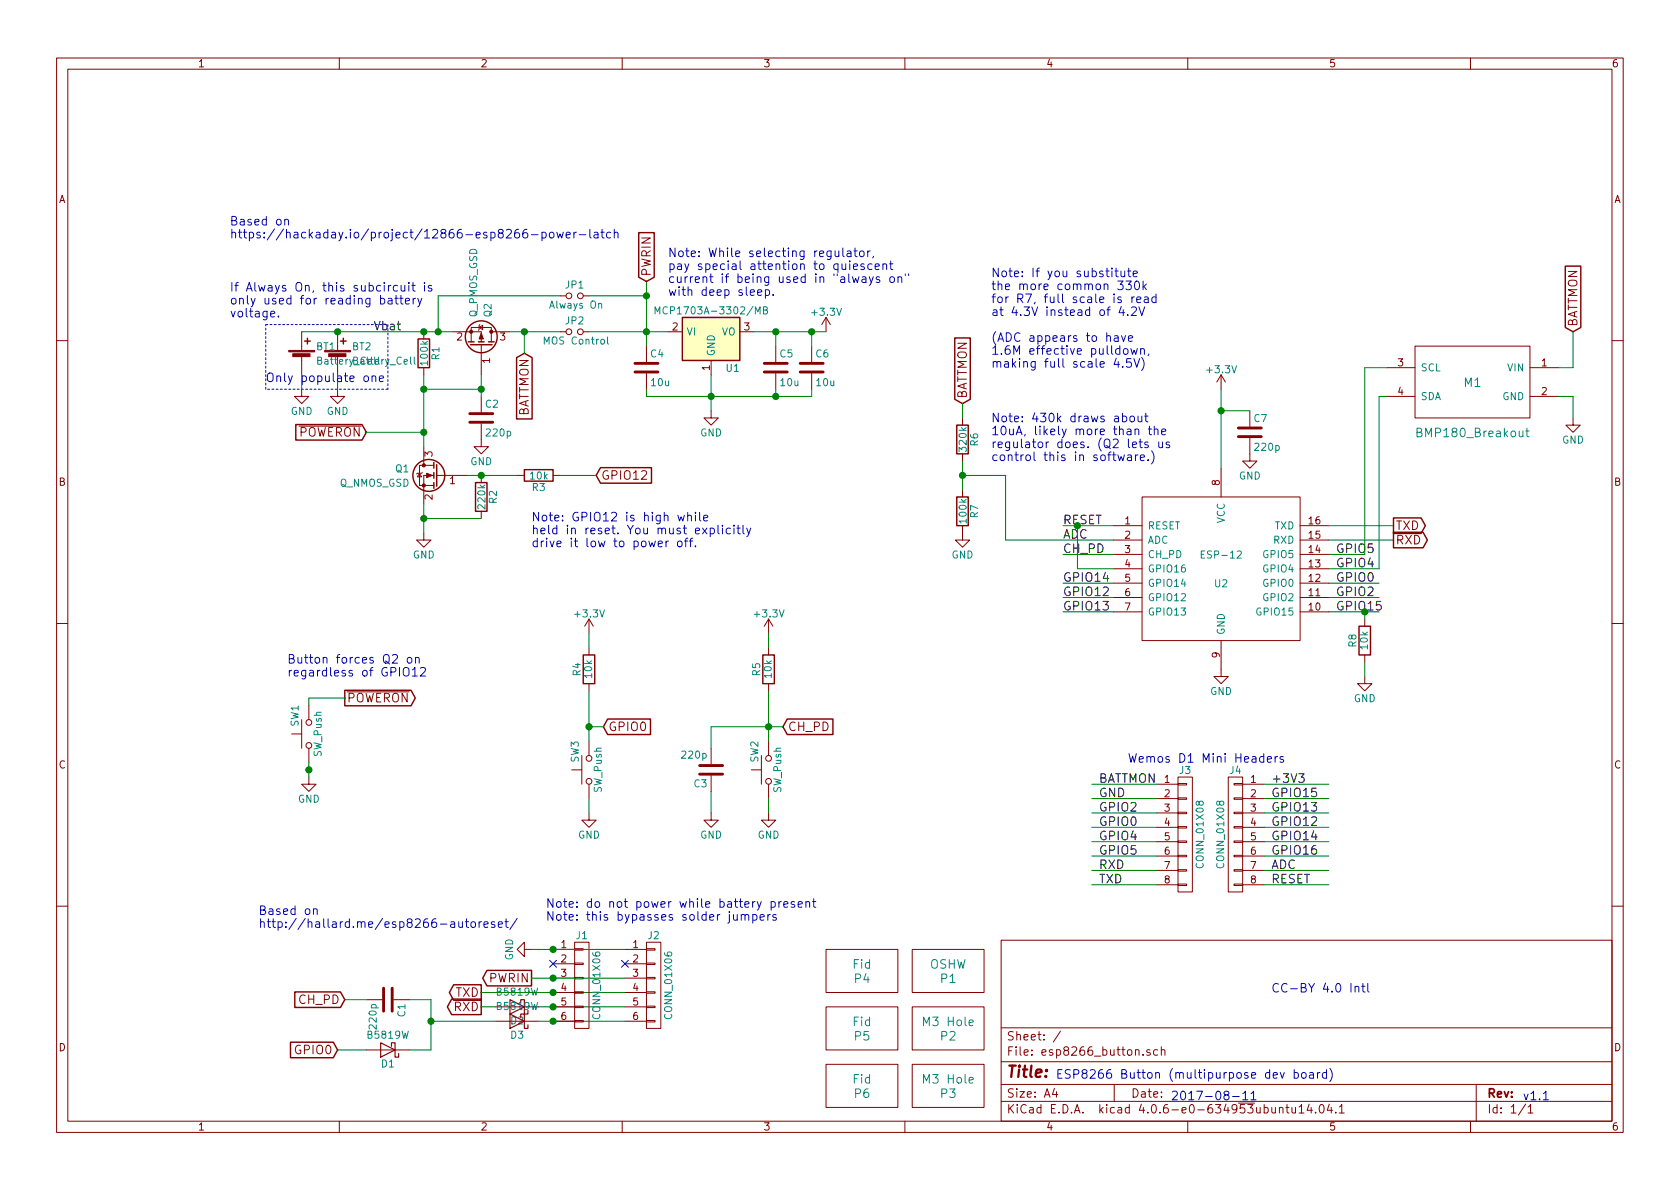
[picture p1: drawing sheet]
EESchema Schematic File Version 2
LIBS:power
LIBS:device
LIBS:transistors
LIBS:conn
LIBS:linear
LIBS:regul
LIBS:74xx
LIBS:cmos4000
LIBS:adc-dac
LIBS:memory
LIBS:xilinx
LIBS:microcontrollers
LIBS:dsp
LIBS:microchip
LIBS:analog_switches
LIBS:motorola
LIBS:texas
LIBS:intel
LIBS:audio
LIBS:interface
LIBS:digital-audio
LIBS:philips
LIBS:display
LIBS:cypress
LIBS:siliconi
LIBS:opto
LIBS:atmel
LIBS:contrib
LIBS:valves
LIBS:switches
LIBS:zeropin
LIBS:esp8266
LIBS:bmp180_breakout
LIBS:esp8266_button-cache
EELAYER 25 0
EELAYER END
$Descr A4 11693 8268
encoding utf-8
Sheet 1 1
Title ""
Date ""
Rev ""
Comp ""
Comment1 ""
Comment2 ""
Comment3 ""
Comment4 ""
$EndDescr
$Comp
L MCP1703A-3302/MB U1
U 1 1
P 4950 2300
F 0 "U1" H 5100 2050 50  0000 C CNN
F 1 "MCP1703A-3302/MB" H 4950 2450 50  0000 C CNN
F 2 "TO_SOT_Packages_SMD:SOT-89-3_Handsoldering" H 5000 2550 50  0001 C CNN
F 3 "" H 4950 2250 50  0001 C CNN
	1    4950 2300
	1    0    0    -1  
$EndComp
$Comp
L C C4
U 1 1
P 4500 2550
F 0 "C4" H 4525 2650 50  0000 L CNN
F 1 "10u" H 4525 2450 50  0000 L CNN
F 2 "Capacitors_SMD_Round:C_1206" H 4538 2400 50  0001 C CNN
F 3 "" H 4500 2550 50  0001 C CNN
	1    4500 2550
	1    0    0    -1  
$EndComp
$Comp
L C C5
U 1 1
P 5400 2550
F 0 "C5" H 5425 2650 50  0000 L CNN
F 1 "10u" H 5425 2450 50  0000 L CNN
F 2 "Capacitors_SMD_Round:C_1206" H 5438 2400 50  0001 C CNN
F 3 "" H 5400 2550 50  0001 C CNN
	1    5400 2550
	1    0    0    -1  
$EndComp
$Comp
L GND #PWR01
U 1 1
P 4950 2850
F 0 "#PWR01" H 4950 2600 50  0001 C CNN
F 1 "GND" H 4950 2700 50  0000 C CNN
F 2 "" H 4950 2850 50  0001 C CNN
F 3 "" H 4950 2850 50  0001 C CNN
	1    4950 2850
	1    0    0    -1  
$EndComp
$Comp
L Battery_Cell BT2
U 1 1
P 2350 2500
F 0 "BT2" H 2450 2600 50  0000 L CNN
F 1 "Battery_Cell" H 2450 2500 50  0000 L CNN
F 2 "Connectors_JST:JST_PH_S2B-PH-SM4-TB_02x2.00mm_Angled" V 2350 2560 50  0001 C CNN
F 3 "" V 2350 2560 50  0001 C CNN
	1    2350 2500
	1    0    0    -1  
$EndComp
$Comp
L SW_Push SW1
U 1 1
P 2150 5100
F 0 "SW1" H 2200 5200 50  0000 L CNN
F 1 "SW_Push" H 2150 5040 50  0000 C CNN
F 2 "Buttons_Switches_THT:SW_PUSH_6mm" H 2150 5300 50  0001 C CNN
F 3 "" H 2150 5300 50  0001 C CNN
	1    2150 5100
	0    -1   -1   0   
$EndComp
Text Notes 1600 1650 0    60   ~ 0
Based on\nhttps://hackaday.io/project/12866-esp8266-power-latch
$Comp
L Q_NMOS_GSD Q1
U 1 1
P 3050 3300
F 0 "Q1" H 3250 3350 50  0000 L CNN
F 1 "Q_NMOS_GSD" H 3250 3250 50  0000 L CNN
F 2 "TO_SOT_Packages_SMD:SOT-23_Handsoldering" H 3250 3400 50  0001 C CNN
F 3 "" H 3050 3300 50  0001 C CNN
	1    3050 3300
	-1   0    0    -1  
$EndComp
$Comp
L GND #PWR02
U 1 1
P 2950 3700
F 0 "#PWR02" H 2950 3450 50  0001 C CNN
F 1 "GND" H 2950 3550 50  0000 C CNN
F 2 "" H 2950 3700 50  0001 C CNN
F 3 "" H 2950 3700 50  0001 C CNN
	1    2950 3700
	1    0    0    -1  
$EndComp
$Comp
L Q_PMOS_GSD Q2
U 1 1
P 3350 2400
F 0 "Q2" H 3550 2450 50  0000 L CNN
F 1 "Q_PMOS_GSD" H 3550 2350 50  0000 L CNN
F 2 "TO_SOT_Packages_SMD:SOT-23_Handsoldering" H 3550 2500 50  0001 C CNN
F 3 "" H 3350 2400 50  0001 C CNN
	1    3350 2400
	0    1    -1   0   
$EndComp
$Comp
L R R1
U 1 1
P 2950 2450
F 0 "R1" V 3030 2450 50  0000 C CNN
F 1 "100k" V 2950 2450 50  0000 C CNN
F 2 "Resistors_SMD:R_0805_HandSoldering" V 2880 2450 50  0001 C CNN
F 3 "" H 2950 2450 50  0001 C CNN
	1    2950 2450
	1    0    0    -1  
$EndComp
$Comp
L C C2
U 1 1
P 3350 2900
F 0 "C2" H 3375 3000 50  0000 L CNN
F 1 "220p" H 3375 2800 50  0000 L CNN
F 2 "Capacitors_SMD_Round:C_0805" H 3388 2750 50  0001 C CNN
F 3 "" H 3350 2900 50  0001 C CNN
	1    3350 2900
	1    0    0    -1  
$EndComp
$Comp
L GND #PWR03
U 1 1
P 3350 3050
F 0 "#PWR03" H 3350 2800 50  0001 C CNN
F 1 "GND" H 3350 2900 50  0000 C CNN
F 2 "" H 3350 3050 50  0001 C CNN
F 3 "" H 3350 3050 50  0001 C CNN
	1    3350 3050
	1    0    0    -1  
$EndComp
$Comp
L GND #PWR04
U 1 1
P 2350 2700
F 0 "#PWR04" H 2350 2450 50  0001 C CNN
F 1 "GND" H 2350 2550 50  0000 C CNN
F 2 "" H 2350 2700 50  0001 C CNN
F 3 "" H 2350 2700 50  0001 C CNN
	1    2350 2700
	1    0    0    -1  
$EndComp
$Comp
L R R2
U 1 1
P 3350 3450
F 0 "R2" V 3430 3450 50  0000 C CNN
F 1 "220k" V 3350 3450 50  0000 C CNN
F 2 "Resistors_SMD:R_0805_HandSoldering" V 3280 3450 50  0001 C CNN
F 3 "" H 3350 3450 50  0001 C CNN
	1    3350 3450
	1    0    0    -1  
$EndComp
Text GLabel 4150 3300 2    60   Input ~ 0
GPIO12
$Comp
L +3.3V #PWR05
U 1 1
P 5750 2300
F 0 "#PWR05" H 5750 2150 50  0001 C CNN
F 1 "+3.3V" H 5750 2440 50  0000 C CNN
F 2 "" H 5750 2300 50  0001 C CNN
F 3 "" H 5750 2300 50  0001 C CNN
	1    5750 2300
	1    0    0    -1  
$EndComp
$Comp
L C C7
U 1 1
P 8700 3000
F 0 "C7" H 8725 3100 50  0000 L CNN
F 1 "220p" H 8725 2900 50  0000 L CNN
F 2 "Capacitors_SMD_Round:C_0805" H 8738 2850 50  0001 C CNN
F 3 "" H 8700 3000 50  0001 C CNN
	1    8700 3000
	1    0    0    -1  
$EndComp
$Comp
L SW_Push SW3
U 1 1
P 4100 5350
F 0 "SW3" H 4150 5450 50  0000 L CNN
F 1 "SW_Push" H 4100 5290 50  0000 C CNN
F 2 "Buttons_Switches_SMD:SW_SPST_B3U-1000P" H 4100 5550 50  0001 C CNN
F 3 "" H 4100 5550 50  0001 C CNN
	1    4100 5350
	0    -1   -1   0   
$EndComp
$Comp
L SW_Push SW2
U 1 1
P 5350 5350
F 0 "SW2" H 5400 5450 50  0000 L CNN
F 1 "SW_Push" H 5350 5290 50  0000 C CNN
F 2 "Buttons_Switches_SMD:SW_SPST_B3U-1000P" H 5350 5550 50  0001 C CNN
F 3 "" H 5350 5550 50  0001 C CNN
	1    5350 5350
	0    -1   -1   0   
$EndComp
Text GLabel 4200 5050 2    60   Input ~ 0
GPIO0
$Comp
L GND #PWR06
U 1 1
P 4100 5650
F 0 "#PWR06" H 4100 5400 50  0001 C CNN
F 1 "GND" H 4100 5500 50  0000 C CNN
F 2 "" H 4100 5650 50  0001 C CNN
F 3 "" H 4100 5650 50  0001 C CNN
	1    4100 5650
	1    0    0    -1  
$EndComp
$Comp
L GND #PWR07
U 1 1
P 5350 5650
F 0 "#PWR07" H 5350 5400 50  0001 C CNN
F 1 "GND" H 5350 5500 50  0000 C CNN
F 2 "" H 5350 5650 50  0001 C CNN
F 3 "" H 5350 5650 50  0001 C CNN
	1    5350 5650
	1    0    0    -1  
$EndComp
$Comp
L GND #PWR08
U 1 1
P 8700 3150
F 0 "#PWR08" H 8700 2900 50  0001 C CNN
F 1 "GND" H 8700 3000 50  0000 C CNN
F 2 "" H 8700 3150 50  0001 C CNN
F 3 "" H 8700 3150 50  0001 C CNN
	1    8700 3150
	1    0    0    -1  
$EndComp
$Comp
L +3.3V #PWR09
U 1 1
P 8500 2700
F 0 "#PWR09" H 8500 2550 50  0001 C CNN
F 1 "+3.3V" H 8500 2840 50  0000 C CNN
F 2 "" H 8500 2700 50  0001 C CNN
F 3 "" H 8500 2700 50  0001 C CNN
	1    8500 2700
	1    0    0    -1  
$EndComp
$Comp
L GND #PWR010
U 1 1
P 8500 4650
F 0 "#PWR010" H 8500 4400 50  0001 C CNN
F 1 "GND" H 8500 4500 50  0000 C CNN
F 2 "" H 8500 4650 50  0001 C CNN
F 3 "" H 8500 4650 50  0001 C CNN
	1    8500 4650
	1    0    0    -1  
$EndComp
Text GLabel 3650 2450 3    60   Input ~ 0
BATTMON
$Comp
L R R6
U 1 1
P 6700 3050
F 0 "R6" V 6780 3050 50  0000 C CNN
F 1 "320k" V 6700 3050 50  0000 C CNN
F 2 "Resistors_SMD:R_0805_HandSoldering" V 6630 3050 50  0001 C CNN
F 3 "" H 6700 3050 50  0001 C CNN
	1    6700 3050
	1    0    0    -1  
$EndComp
$Comp
L R R7
U 1 1
P 6700 3550
F 0 "R7" V 6780 3550 50  0000 C CNN
F 1 "100k" V 6700 3550 50  0000 C CNN
F 2 "Resistors_SMD:R_0805_HandSoldering" V 6630 3550 50  0001 C CNN
F 3 "" H 6700 3550 50  0001 C CNN
	1    6700 3550
	1    0    0    -1  
$EndComp
$Comp
L GND #PWR011
U 1 1
P 6700 3700
F 0 "#PWR011" H 6700 3450 50  0001 C CNN
F 1 "GND" H 6700 3550 50  0000 C CNN
F 2 "" H 6700 3700 50  0001 C CNN
F 3 "" H 6700 3700 50  0001 C CNN
	1    6700 3700
	1    0    0    -1  
$EndComp
Text GLabel 6700 2800 1    60   Input ~ 0
BATTMON
$Comp
L R R3
U 1 1
P 3750 3300
F 0 "R3" V 3830 3300 50  0000 C CNN
F 1 "10k" V 3750 3300 50  0000 C CNN
F 2 "Resistors_SMD:R_0805_HandSoldering" V 3680 3300 50  0001 C CNN
F 3 "" H 3750 3300 50  0001 C CNN
	1    3750 3300
	0    1    1    0   
$EndComp
$Comp
L GND #PWR012
U 1 1
P 4950 5650
F 0 "#PWR012" H 4950 5400 50  0001 C CNN
F 1 "GND" H 4950 5500 50  0000 C CNN
F 2 "" H 4950 5650 50  0001 C CNN
F 3 "" H 4950 5650 50  0001 C CNN
	1    4950 5650
	1    0    0    -1  
$EndComp
Text GLabel 5450 5050 2    60   Input ~ 0
CH_PD
$Comp
L +3.3V #PWR013
U 1 1
P 4100 4400
F 0 "#PWR013" H 4100 4250 50  0001 C CNN
F 1 "+3.3V" H 4100 4540 50  0000 C CNN
F 2 "" H 4100 4400 50  0001 C CNN
F 3 "" H 4100 4400 50  0001 C CNN
	1    4100 4400
	1    0    0    -1  
$EndComp
Text Label 2600 2300 0    60   ~ 0
Vbat
$Comp
L SYMBOL P1
U 1 1
P 6600 6750
F 0 "P1" H 6600 6700 60  0000 C CNN
F 1 "OSHW" H 6600 6800 60  0000 C CNN
F 2 "Symbols:OSHW-Logo2_7.3x6mm_SilkScreen" H 6600 6750 60  0001 C CNN
F 3 "" H 6600 6750 60  0001 C CNN
	1    6600 6750
	1    0    0    -1  
$EndComp
Text GLabel 2550 3000 0    60   Input ~ 0
~POWERON
Text Notes 2000 4700 0    60   ~ 0
Button forces Q2 on\nregardless of GPIO12
$Comp
L GND #PWR014
U 1 1
P 2150 5400
F 0 "#PWR014" H 2150 5150 50  0001 C CNN
F 1 "GND" H 2150 5250 50  0000 C CNN
F 2 "" H 2150 5400 50  0001 C CNN
F 3 "" H 2150 5400 50  0001 C CNN
	1    2150 5400
	1    0    0    -1  
$EndComp
Text GLabel 2400 4850 2    60   Output ~ 0
~POWERON
Text Notes 1600 2200 0    60   ~ 0
If Always On, this subcircuit is\nonly used for reading battery\nvoltage.
$Comp
L BMP180_Breakout M1
U 1 1
P 10250 2650
F 0 "M1" H 10250 2650 60  0000 C CNN
F 1 "BMP180_Breakout" H 10250 2300 60  0000 C CNN
F 2 "Breakout_Modules:BMxx80" H 10250 2650 60  0001 C CNN
F 3 "" H 10250 2650 60  0001 C CNN
	1    10250 2650
	-1   0    0    -1  
$EndComp
$Comp
L ESP-12 U2
U 1 1
P 8500 3950
F 0 "U2" H 8500 3850 50  0000 C CNN
F 1 "ESP-12" H 8500 4050 50  0000 C CNN
F 2 "ESP8266:ESP-12E" H 8500 3950 50  0001 C CNN
F 3 "" H 8500 3950 50  0001 C CNN
	1    8500 3950
	1    0    0    -1  
$EndComp
$Comp
L GND #PWR015
U 1 1
P 10950 2900
F 0 "#PWR015" H 10950 2650 50  0001 C CNN
F 1 "GND" H 10950 2750 50  0000 C CNN
F 2 "" H 10950 2900 50  0001 C CNN
F 3 "" H 10950 2900 50  0001 C CNN
	1    10950 2900
	1    0    0    -1  
$EndComp
$Comp
L C C6
U 1 1
P 5650 2550
F 0 "C6" H 5675 2650 50  0000 L CNN
F 1 "10u" H 5675 2450 50  0000 L CNN
F 2 "Capacitors_SMD_Round:C_1206" H 5688 2400 50  0001 C CNN
F 3 "" H 5650 2550 50  0001 C CNN
	1    5650 2550
	1    0    0    -1  
$EndComp
Text Label 7400 3850 0    60   ~ 0
CH_PD
Text Label 7400 3650 0    60   ~ 0
RESET
Text Label 7400 4150 0    60   ~ 0
GPIO12
Text Label 7400 4250 0    60   ~ 0
GPIO13
Text Label 7400 4050 0    60   ~ 0
GPIO14
Text Label 7400 3750 0    60   ~ 0
ADC
Text Label 9300 3850 0    60   ~ 0
GPIO5
Text Label 9300 3950 0    60   ~ 0
GPIO4
Text Label 9300 4050 0    60   ~ 0
GPIO0
Text Label 9300 4150 0    60   ~ 0
GPIO2
Text Label 9300 4250 0    60   ~ 0
GPIO15
Text Notes 7850 5300 0    60   ~ 0
Wemos D1 Mini Headers
$Comp
L CONN_01X08 J3
U 1 1
P 8250 5800
F 0 "J3" H 8250 6250 50  0000 C CNN
F 1 "CONN_01X08" V 8350 5800 50  0000 C CNN
F 2 "Pin_Headers:Pin_Header_Straight_1x08_Pitch2.54mm" H 8250 5800 50  0001 C CNN
F 3 "" H 8250 5800 50  0001 C CNN
	1    8250 5800
	1    0    0    -1  
$EndComp
$Comp
L CONN_01X08 J4
U 1 1
P 8600 5800
F 0 "J4" H 8600 6250 50  0000 C CNN
F 1 "CONN_01X08" V 8700 5800 50  0000 C CNN
F 2 "Pin_Headers:Pin_Header_Straight_1x08_Pitch2.54mm" H 8600 5800 50  0001 C CNN
F 3 "" H 8600 5800 50  0001 C CNN
	1    8600 5800
	-1   0    0    -1  
$EndComp
Text Label 7650 5450 0    60   ~ 0
BATTMON
Text Label 7650 5550 0    60   ~ 0
GND
Text Label 7650 5650 0    60   ~ 0
GPIO2
Text Label 7650 5750 0    60   ~ 0
GPIO0
Text Label 7650 5850 0    60   ~ 0
GPIO4
Text Label 7650 5950 0    60   ~ 0
GPIO5
Text Label 7650 6050 0    60   ~ 0
RXD
Text Label 7650 6150 0    60   ~ 0
TXD
Text Label 8850 5550 0    60   ~ 0
GPIO15
Text Label 8850 5650 0    60   ~ 0
GPIO13
Text Label 8850 5750 0    60   ~ 0
GPIO12
Text Label 8850 5850 0    60   ~ 0
GPIO14
Text Label 8850 5950 0    60   ~ 0
GPIO16
Text Label 8850 6050 0    60   ~ 0
ADC
Text Label 8850 6150 0    60   ~ 0
RESET
Text Notes 6900 2550 0    60   ~ 0
Note: If you substitute\nthe more common 330k\nfor R7, full scale is read\nat 4.3V instead of 4.2V\n\n(ADC appears to have\n1.6M effective pulldown,\nmaking full scale 4.5V)
Text Notes 10600 7650 0    60   ~ 0
v1.1
Text Notes 8150 7650 0    60   ~ 0
2017-08-11
Text Notes 3700 3800 0    60   ~ 0
Note: GPIO12 is high while\nheld in reset. You must explicitly\ndrive it low to power off.
Text Notes 4650 2050 0    60   ~ 0
Note: While selecting regulator,\npay special attention to quiescent\ncurrent if being used in "always on"\nwith deep sleep.
Text Notes 8850 6900 0    60   ~ 0
CC-BY 4.0 Intl
Text Notes 7350 7500 0    60   ~ 0
ESP8266 Button (multipurpose dev board)
$Comp
L Jumper_NO_Small JP1
U 1 1
P 4000 2050
F 0 "JP1" H 4000 2130 50  0000 C CNN
F 1 "Always On" H 4010 1990 50  0000 C CNN
F 2 "SolderJumpers:SJ_1_NO" H 4000 2050 50  0001 C CNN
F 3 "" H 4000 2050 50  0001 C CNN
	1    4000 2050
	1    0    0    -1  
$EndComp
Wire Wire Line
	4500 2750 5650 2750
Wire Wire Line
	4950 2600 4950 2850
Connection ~ 4950 2750
Wire Wire Line
	4500 1950 4500 2400
Wire Wire Line
	5250 2300 5750 2300
Wire Wire Line
	5400 2300 5400 2400
Wire Wire Line
	2950 3500 2950 3700
Connection ~ 2950 3600
Wire Wire Line
	2950 3000 2550 3000
Wire Wire Line
	2950 2600 2950 3100
Connection ~ 2950 3000
Wire Wire Line
	2950 2700 3350 2700
Wire Wire Line
	3350 2600 3350 2750
Connection ~ 2950 2700
Connection ~ 3350 2700
Wire Wire Line
	2100 2300 3150 2300
Connection ~ 2950 2300
Wire Wire Line
	2350 2600 2350 2700
Connection ~ 4500 2300
Connection ~ 3350 3300
Connection ~ 5400 2300
Wire Wire Line
	5350 4800 5350 5150
Wire Wire Line
	4950 5050 5450 5050
Connection ~ 5350 5050
Wire Wire Line
	5350 5650 5350 5550
Wire Wire Line
	4100 5650 4100 5550
Wire Wire Line
	8500 2700 8500 3250
Wire Wire Line
	8700 2850 8500 2850
Connection ~ 8500 2850
Wire Wire Line
	6700 3200 6700 3400
Wire Wire Line
	6700 3300 7000 3300
Wire Wire Line
	7000 3300 7000 3750
Wire Wire Line
	7000 3750 7750 3750
Connection ~ 6700 3300
Wire Wire Line
	6700 2800 6700 2900
Wire Wire Line
	7400 3650 7750 3650
Wire Wire Line
	7400 3850 7750 3850
Wire Wire Line
	9250 4050 9600 4050
Wire Wire Line
	7400 4150 7750 4150
Wire Wire Line
	9250 3650 9700 3650
Wire Wire Line
	9250 3750 9700 3750
Wire Wire Line
	9250 4250 9600 4250
Wire Wire Line
	4950 5500 4950 5650
Wire Wire Line
	4200 5050 4100 5050
Wire Wire Line
	2950 3600 3350 3600
Wire Wire Line
	2150 5300 2150 5400
Wire Wire Line
	2150 4850 2400 4850
Wire Wire Line
	2150 4850 2150 4900
Connection ~ 2150 5350
Wire Wire Line
	3900 2050 3050 2050
Wire Wire Line
	3050 2050 3050 2300
Connection ~ 3050 2300
Wire Wire Line
	7750 3950 7500 3950
Wire Wire Line
	7500 3950 7500 3650
Connection ~ 7500 3650
Wire Wire Line
	9600 2750 9600 3950
Wire Wire Line
	9600 3950 9250 3950
Wire Wire Line
	9500 3850 9250 3850
Wire Wire Line
	9500 2550 9500 3850
Wire Wire Line
	10850 2750 10950 2750
Wire Wire Line
	10950 2750 10950 2900
Wire Wire Line
	5650 2400 5650 2300
Connection ~ 5650 2300
Wire Wire Line
	7750 4050 7400 4050
Wire Wire Line
	7750 4250 7400 4250
Wire Wire Line
	9600 2750 9650 2750
Wire Wire Line
	9500 2550 9650 2550
Wire Wire Line
	8050 5450 7600 5450
Wire Wire Line
	7600 5550 8050 5550
Wire Wire Line
	7600 5650 8050 5650
Wire Wire Line
	7600 5750 8050 5750
Wire Wire Line
	8050 5850 7600 5850
Wire Wire Line
	7600 5950 8050 5950
Wire Wire Line
	8050 6050 7600 6050
Wire Wire Line
	7600 6150 8050 6150
Wire Wire Line
	8800 5450 9250 5450
Wire Wire Line
	9250 5550 8800 5550
Wire Wire Line
	8800 5650 9250 5650
Wire Wire Line
	9250 5750 8800 5750
Wire Wire Line
	8800 5850 9250 5850
Wire Wire Line
	9250 5950 8800 5950
Wire Wire Line
	8800 6050 9250 6050
Wire Wire Line
	9250 6150 8800 6150
Wire Wire Line
	4100 2050 4500 2050
Wire Wire Line
	3550 2300 3900 2300
Wire Wire Line
	3650 2450 3650 2300
Wire Wire Line
	4100 2300 4650 2300
$Comp
L Jumper_NO_Small JP2
U 1 1
P 4000 2300
F 0 "JP2" H 4000 2380 50  0000 C CNN
F 1 "MOS Control" H 4010 2240 50  0000 C CNN
F 2 "SolderJumpers:SJ_1_NO" H 4000 2300 50  0001 C CNN
F 3 "" H 4000 2300 50  0001 C CNN
	1    4000 2300
	1    0    0    -1  
$EndComp
Connection ~ 3650 2300
Text GLabel 4500 1950 1    60   Input ~ 0
PWRIN
Connection ~ 4500 2050
$Comp
L GND #PWR016
U 1 1
P 3700 6600
F 0 "#PWR016" H 3700 6350 50  0001 C CNN
F 1 "GND" H 3700 6450 50  0000 C CNN
F 2 "" H 3700 6600 50  0001 C CNN
F 3 "" H 3700 6600 50  0001 C CNN
	1    3700 6600
	0    1    1    0   
$EndComp
Text GLabel 3700 6800 0    60   Output ~ 0
PWRIN
Text GLabel 3350 6900 0    60   Output ~ 0
TXD
Text GLabel 3350 7000 0    60   Output ~ 0
RXD
Text Notes 1800 6450 0    60   ~ 0
Based on\nhttp://hallard.me/esp8266-autoreset/
$Comp
L D_Schottky D2
U 1 1
P 3600 7000
F 0 "D2" H 3600 7100 50  0000 C CNN
F 1 "B5819W" H 3600 6900 50  0000 C CNN
F 2 "Diodes_SMD:D_SOD-123" H 3600 7000 50  0001 C CNN
F 3 "" H 3600 7000 50  0001 C CNN
	1    3600 7000
	-1   0    0    1   
$EndComp
Wire Wire Line
	3750 7000 4350 7000
Wire Wire Line
	3350 6900 4350 6900
Wire Wire Line
	3450 7000 3350 7000
$Comp
L D_Schottky D3
U 1 1
P 3600 7100
F 0 "D3" H 3600 7200 50  0000 C CNN
F 1 "B5819W" H 3600 7000 50  0000 C CNN
F 2 "Diodes_SMD:D_SOD-123" H 3600 7100 50  0001 C CNN
F 3 "" H 3600 7100 50  0001 C CNN
	1    3600 7100
	-1   0    0    1   
$EndComp
Wire Wire Line
	3750 7100 4350 7100
Text GLabel 2350 7300 0    60   Input ~ 0
GPIO0
Text GLabel 2400 6950 0    60   Input ~ 0
CH_PD
$Comp
L C C1
U 1 1
P 2700 6950
F 0 "C1" H 2725 7050 50  0000 L CNN
F 1 "220p" H 2725 6850 50  0000 L CNN
F 2 "Capacitors_SMD_Round:C_0805" H 2738 6800 50  0001 C CNN
F 3 "" H 2700 6950 50  0001 C CNN
	1    2700 6950
	0    1    1    0   
$EndComp
Wire Wire Line
	3450 7100 3000 7100
Wire Wire Line
	2550 6950 2400 6950
$Comp
L D_Schottky D1
U 1 1
P 2700 7300
F 0 "D1" H 2700 7400 50  0000 C CNN
F 1 "B5819W" H 2700 7200 50  0000 C CNN
F 2 "Diodes_SMD:D_SOD-123" H 2700 7300 50  0001 C CNN
F 3 "" H 2700 7300 50  0001 C CNN
	1    2700 7300
	-1   0    0    1   
$EndComp
Wire Wire Line
	2550 7300 2350 7300
Wire Wire Line
	3000 7300 2850 7300
Wire Wire Line
	3000 6950 3000 7300
Connection ~ 3000 7100
Wire Wire Line
	2850 6950 3000 6950
Connection ~ 4100 5050
$Comp
L SYMBOL P2
U 1 1
P 6600 7150
F 0 "P2" H 6600 7100 60  0000 C CNN
F 1 "M3 Hole" H 6600 7200 60  0000 C CNN
F 2 "Mounting_Holes:MountingHole_3.2mm_M3" H 6600 7150 60  0001 C CNN
F 3 "" H 6600 7150 60  0001 C CNN
	1    6600 7150
	1    0    0    -1  
$EndComp
$Comp
L SYMBOL P3
U 1 1
P 6600 7550
F 0 "P3" H 6600 7500 60  0000 C CNN
F 1 "M3 Hole" H 6600 7600 60  0000 C CNN
F 2 "Mounting_Holes:MountingHole_3.2mm_M3" H 6600 7550 60  0001 C CNN
F 3 "" H 6600 7550 60  0001 C CNN
	1    6600 7550
	1    0    0    -1  
$EndComp
Wire Wire Line
	5650 2750 5650 2700
Wire Wire Line
	5400 2700 5400 2750
Connection ~ 5400 2750
Wire Wire Line
	4500 2700 4500 2750
Text Notes 6900 3200 0    60   ~ 0
Note: 430k draws about\n10uA, likely more than the\nregulator does. (Q2 lets us\ncontrol this in software.)
Text Notes 3800 6400 0    60   ~ 0
Note: do not power while battery present\nNote: this bypasses solder jumpers
Wire Wire Line
	3250 3300 3600 3300
Wire Wire Line
	4150 3300 3900 3300
Text Label 8850 5450 0    60   ~ 0
+3V3
$Comp
L Battery_Cell BT1
U 1 1
P 2100 2500
F 0 "BT1" H 2200 2600 50  0000 L CNN
F 1 "Battery_Cell" H 2200 2500 50  0000 L CNN
F 2 "Connectors_JST:JST_PH_S2B-PH-K_02x2.00mm_Angled" V 2100 2560 50  0001 C CNN
F 3 "" V 2100 2560 50  0001 C CNN
	1    2100 2500
	1    0    0    -1  
$EndComp
$Comp
L GND #PWR017
U 1 1
P 2100 2700
F 0 "#PWR017" H 2100 2450 50  0001 C CNN
F 1 "GND" H 2100 2550 50  0000 C CNN
F 2 "" H 2100 2700 50  0001 C CNN
F 3 "" H 2100 2700 50  0001 C CNN
	1    2100 2700
	1    0    0    -1  
$EndComp
Connection ~ 2350 2300
Wire Wire Line
	2100 2600 2100 2700
Wire Notes Line
	2700 2250 2700 2700
Wire Notes Line
	1850 2700 1850 2250
Text Notes 1850 2650 0    60   ~ 0
Only populate one
Wire Notes Line
	1850 2250 2700 2250
Wire Notes Line
	2700 2700 1850 2700
$Comp
L CONN_01X06 J1
U 1 1
P 4050 6850
F 0 "J1" H 4050 7200 50  0000 C CNN
F 1 "CONN_01X06" V 4150 6850 50  0000 C CNN
F 2 "Pin_Headers:Pin_Header_Angled_1x06_Pitch2.54mm" H 4050 6850 50  0001 C CNN
F 3 "" H 4050 6850 50  0001 C CNN
	1    4050 6850
	1    0    0    -1  
$EndComp
Wire Wire Line
	3700 6800 4350 6800
NoConn ~ 3850 6700
Wire Wire Line
	3700 6600 4350 6600
$Comp
L R R8
U 1 1
P 9500 4450
F 0 "R8" V 9580 4450 50  0000 C CNN
F 1 "10k" V 9500 4450 50  0000 C CNN
F 2 "Resistors_SMD:R_0805_HandSoldering" V 9430 4450 50  0001 C CNN
F 3 "" H 9500 4450 50  0001 C CNN
	1    9500 4450
	-1   0    0    1   
$EndComp
Wire Wire Line
	9500 4300 9500 4250
Connection ~ 9500 4250
$Comp
L GND #PWR018
U 1 1
P 9500 4700
F 0 "#PWR018" H 9500 4450 50  0001 C CNN
F 1 "GND" H 9500 4550 50  0000 C CNN
F 2 "" H 9500 4700 50  0001 C CNN
F 3 "" H 9500 4700 50  0001 C CNN
	1    9500 4700
	1    0    0    -1  
$EndComp
Wire Wire Line
	9500 4700 9500 4600
$Comp
L C C3
U 1 1
P 4950 5350
F 0 "C3" H 4975 5450 50  0000 L CNN
F 1 "220p" H 4975 5250 50  0000 L CNN
F 2 "Capacitors_SMD_Round:C_0805" H 4988 5200 50  0001 C CNN
F 3 "" H 4950 5350 50  0001 C CNN
	1    4950 5350
	-1   0    0    1   
$EndComp
$Comp
L R R5
U 1 1
P 5350 4650
F 0 "R5" V 5430 4650 50  0000 C CNN
F 1 "10k" V 5350 4650 50  0000 C CNN
F 2 "Resistors_SMD:R_0805_HandSoldering" V 5280 4650 50  0001 C CNN
F 3 "" H 5350 4650 50  0001 C CNN
	1    5350 4650
	-1   0    0    1   
$EndComp
Wire Wire Line
	4950 5050 4950 5200
$Comp
L +3.3V #PWR019
U 1 1
P 5350 4400
F 0 "#PWR019" H 5350 4250 50  0001 C CNN
F 1 "+3.3V" H 5350 4540 50  0000 C CNN
F 2 "" H 5350 4400 50  0001 C CNN
F 3 "" H 5350 4400 50  0001 C CNN
	1    5350 4400
	1    0    0    -1  
$EndComp
Wire Wire Line
	5350 4400 5350 4500
$Comp
L R R4
U 1 1
P 4100 4650
F 0 "R4" V 4180 4650 50  0000 C CNN
F 1 "10k" V 4100 4650 50  0000 C CNN
F 2 "Resistors_SMD:R_0805_HandSoldering" V 4030 4650 50  0001 C CNN
F 3 "" H 4100 4650 50  0001 C CNN
	1    4100 4650
	-1   0    0    1   
$EndComp
Wire Wire Line
	4100 4500 4100 4400
Wire Wire Line
	4100 4800 4100 5150
Text GLabel 10950 2300 1    60   Input ~ 0
BATTMON
Wire Wire Line
	10850 2550 10950 2550
Wire Wire Line
	10950 2550 10950 2300
Wire Wire Line
	9250 4150 9600 4150
$Comp
L CONN_01X06 J2
U 1 1
P 4550 6850
F 0 "J2" H 4550 7200 50  0000 C CNN
F 1 "CONN_01X06" V 4650 6850 50  0000 C CNN
F 2 "Pogo_Pads:Pogo_6" H 4550 6850 50  0001 C CNN
F 3 "" H 4550 6850 50  0001 C CNN
	1    4550 6850
	1    0    0    -1  
$EndComp
Connection ~ 3850 6800
Connection ~ 3850 6900
Connection ~ 3850 7000
Connection ~ 3850 7100
Connection ~ 3850 6600
NoConn ~ 4350 6700
$Comp
L SYMBOL P4
U 1 1
P 6000 6750
F 0 "P4" H 6000 6700 60  0000 C CNN
F 1 "Fid" H 6000 6800 60  0000 C CNN
F 2 "Fiducials:Fiducial_1mm_Dia_2.54mm_Outer_CopperTop" H 6000 6750 60  0001 C CNN
F 3 "" H 6000 6750 60  0001 C CNN
	1    6000 6750
	1    0    0    -1  
$EndComp
$Comp
L SYMBOL P5
U 1 1
P 6000 7150
F 0 "P5" H 6000 7100 60  0000 C CNN
F 1 "Fid" H 6000 7200 60  0000 C CNN
F 2 "Fiducials:Fiducial_1mm_Dia_2.54mm_Outer_CopperTop" H 6000 7150 60  0001 C CNN
F 3 "" H 6000 7150 60  0001 C CNN
	1    6000 7150
	1    0    0    -1  
$EndComp
$Comp
L SYMBOL P6
U 1 1
P 6000 7550
F 0 "P6" H 6000 7500 60  0000 C CNN
F 1 "Fid" H 6000 7600 60  0000 C CNN
F 2 "Fiducials:Fiducial_1mm_Dia_2.54mm_Outer_CopperTop" H 6000 7550 60  0001 C CNN
F 3 "" H 6000 7550 60  0001 C CNN
	1    6000 7550
	1    0    0    -1  
$EndComp
Text GLabel 9700 3650 2    60   Output ~ 0
TXD
Text GLabel 9700 3750 2    60   Output ~ 0
RXD
$EndSCHEMATC
